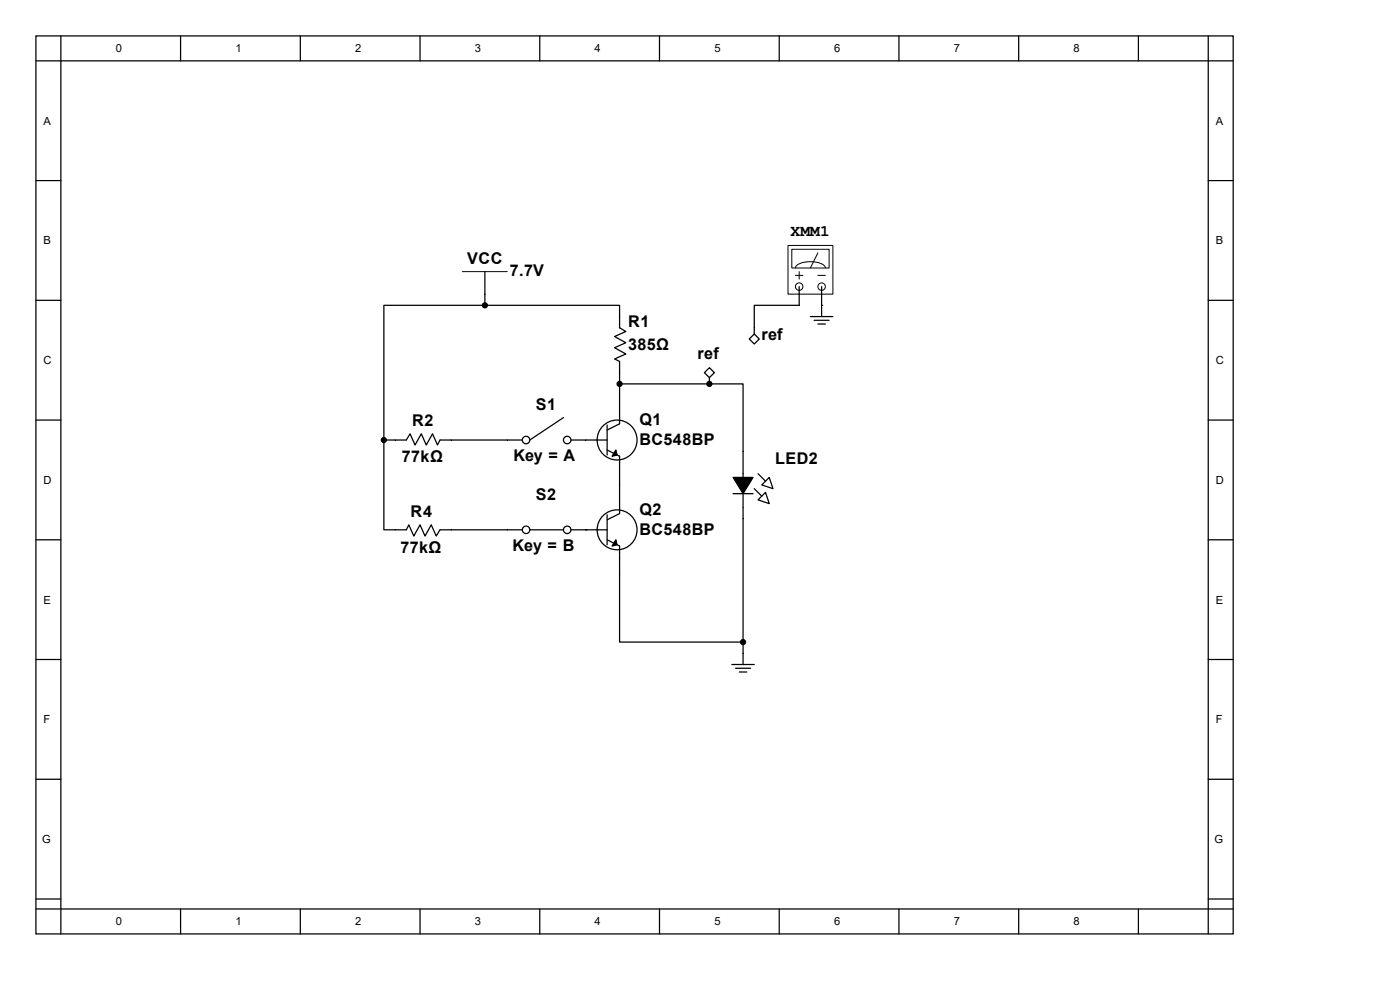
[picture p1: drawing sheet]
<svg xmlns="http://www.w3.org/2000/svg" width="297mm" height="210mm" viewBox="0 0 297 210" stroke-linecap="round" stroke-linejoin="round" font-family="sans-serif">
<g fill="none" stroke="#000" stroke-width=".26">
<path d="M7.6 7.6h254v190.5h-254zM7.6 12.9h254M12.9 7.6v190.5M38.3 7.6v5.3M63.7 7.6v5.3M89.1 7.6v5.3M114.5 7.6v5.3M139.9 7.6v5.3M165.3 7.6v5.3M190.7 7.6v5.3M216.1 7.6v5.3M241.5 7.6v5.3"/>
<path d="M256.3 7.6v190.5M7.6 38.3h5.3M256.3 38.3h5.3M102.9 57.6v4.8M7.6 63.7h5.3M256.3 63.7h5.3M7.6 89.1h5.3M83.8 93.3h2.4l.8-1.3 1.1 2.4 1.3-2.4 1 2.4 1.4-2.4 1 2.4 .5-1.1h2.4M107.6 93.3h3.2M119.5 88.6l-7.1 4.7M121.1 93.3h7.7M128.8 90.2v6.3"/>
<path d="M128.8 95.5l2.6 1.3v12.2l-2.6 1.3M131.4 83.8v6.1l-2.6 1.3M256.3 89.1h5.3M7.6 114.5h5.3M83.8 112.4h2.4l.5-1.1 1.1 2.4 1.3-2.4 1.1 2.4 1.3-2.4 1.1 2.4 .7-1.3h2.4M107.6 112.4h3.2M112.4 112.4h7.1M121.1 112.4h7.7M124.3 112.4h.1M128.8 109.2v6.4M128.8 114.5l2.6 1.3v6.1M256.3 114.5h5.3"/>
<path d="M7.6 139.9h5.3M256.3 139.9h5.3M7.6 165.3h5.3M256.3 165.3h5.3M7.6 190.7h5.3M7.6 192.8h254M38.3 192.8v5.3M63.7 192.8v5.3M89.1 192.8v5.3M114.5 192.8v5.3M139.9 192.8v5.3M165.3 192.8v5.3"/>
<path d="M190.7 192.8v5.3M216.1 192.8v5.3M241.5 192.8v5.3M256.3 190.7h5.3"/>
<circle cx="111.6" cy="93.3" r=".79"/>
<circle cx="120.3" cy="93.3" r=".79"/>
<circle cx="130.9" cy="93.3" r="4.2"/>
<circle cx="111.6" cy="112.4" r=".79"/>
<circle cx="120.3" cy="112.4" r=".79"/>
<circle cx="130.9" cy="112.4" r="4.2"/>
</g>
<path d="M98.1 57.6h9.5" fill="none" stroke="#000" stroke-width=".21"/>
<path d="M130.7 95.5l.2 1-1 .3zM130.7 114.5l.2 1.1-1 .2z" fill="#000" stroke="#000" stroke-width=".26"/>
<path d="M167.2 52.1h9.5v10.3h-9.5z" fill="#fff"/>
<path d="M167.2 52.1h9.5v10.3h-9.5z" fill="none" stroke="#000" stroke-width=".21"/>
<path d="M168 52.9h7.9v4h-7.9z" fill="#fff"/>
<path d="M168 52.9h7.9v4h-7.9zM173.5 53.7l-1.6 3.1" fill="none" stroke="#000" stroke-width=".21"/>
<g fill="#fff" stroke="#000" stroke-width=".21">
<circle cx="169.5" cy="60.8" r=".79"/>
<circle cx="174.3" cy="60.8" r=".79"/>
</g>
<g fill="none" stroke="#000" stroke-width=".26">
<path d="M102.9 64.8h28.5v4.7l1.4 .8-2.4 1.1 2.4 1.3-2.4 1.1 2.4 1.3-2.4 1 1 .6v7.1M102.9 64.8h-21.5v28.5M102.9 62.4v2.4M150.5 78l1.1 1.1-1.1 1-1.1-1zM159 71.9l1-1 1.1 1-1.1 1.1zM169.5 60.8v4h-9.5v6.1M171.9 67.2h4.8M172.7 67.9h3.2M173.5 68.7h1.6M174.3 64.8h.1M174.3 60.8v6.4M81.4 93.3v19.1h2.4"/>
<path d="M81.4 93.3h2.4M95.7 93.3h11.9M131.4 81.4h19.1M150.5 81.4h7.1v59.6M150.5 81.4h.1M150.5 80.1v1.3M95.7 112.4h11.9M155.5 104.7h4.3M160 103.7l1.6 1.6M160.8 106l1.6-1.5 .8 2.3zM160.8 100.5l1.6 1.6M161.6 102.9l1.6-1.6 .8 2.4z"/>
<path d="M131.4 121.9v14.3h26.2M155.3 141h4.7M156.1 141.8h3.1M156.8 142.6h1.6"/>
</g>
<path d="M168.8 56.8a2.4 2.4 0 0 1 2.4-1.3l2.1 .1a2.05 2.05 0 0 1 1.8 1.2M168.8 58.4h1.5M169.5 57.6v1.6M173.5 58.4h1.6" fill="none" stroke="#000" stroke-width=".21"/>
<g fill="#000" stroke="#000" stroke-width=".26">
<path d="M155.5 101.3h4.3l-2.2 3.4z"/>
<circle cx="102.9" cy="64.8" r=".53"/>
<circle cx="81.4" cy="93.3" r=".53"/>
<circle cx="131.4" cy="81.4" r=".53"/>
<circle cx="150.5" cy="81.4" r=".53"/>
<circle cx="157.6" cy="136.2" r=".53"/>
</g>
<g font-size="3.4">
<text x="167.7" y="50.2">XMM1</text>
<text x="99.1" y="56">VCC</text>
<text x="108.2" y="58.6">7.7V</text>
<text x="133.3" y="69.5">R1</text>
<text x="133.3" y="74.3">385Ω</text>
<text x="148" y="76.1">ref</text>
<text x="161.5" y="72.1">ref</text>
<text x="113.7" y="87">S1</text>
<text x="87.4" y="90.4">R2</text>
<text x="135.7" y="90.1">Q1</text>
<text x="135.7" y="94.4">BC548BP</text>
<text x="85.3" y="98">77kΩ</text>
<text x="108.9" y="97.8">Key = A</text>
<text x="164.5" y="98.3">LED2</text>
<text x="113.7" y="106">S2</text>
<text x="87.1" y="109.7">R4</text>
<text x="135.7" y="109.2">Q2</text>
<text x="135.7" y="113.4">BC548BP</text>
<text x="85" y="117.4">77kΩ</text>
<text x="108.8" y="116.8">Key = B</text>
</g>
<g font-size="2.4">
<text x="24.6" y="11.1">0</text>
<text x="50" y="11.1">1</text>
<text x="75.4" y="11.1">2</text>
<text x="100.8" y="11.1">3</text>
<text x="126.2" y="11.1">4</text>
<text x="151.6" y="11.1">5</text>
<text x="177" y="11.1">6</text>
<text x="202.4" y="11.1">7</text>
<text x="227.8" y="11.1">8</text>
<text x="9.2" y="26.5">A</text>
<text x="257.9" y="26.5">A</text>
<text x="9.2" y="51.9">B</text>
<text x="257.9" y="51.9">B</text>
<text x="9.2" y="77.3">C</text>
<text x="257.9" y="77.3">C</text>
<text x="9.2" y="102.7">D</text>
<text x="257.9" y="102.7">D</text>
<text x="9.2" y="128.1">E</text>
<text x="257.9" y="128.1">E</text>
<text x="9.2" y="153.5">F</text>
<text x="257.9" y="153.5">F</text>
<text x="8.9" y="178.9">G</text>
<text x="257.6" y="178.9">G</text>
<text x="24.6" y="196.3">0</text>
<text x="50" y="196.3">1</text>
<text x="75.4" y="196.3">2</text>
<text x="100.8" y="196.3">3</text>
<text x="126.2" y="196.3">4</text>
<text x="151.6" y="196.3">5</text>
<text x="177" y="196.3">6</text>
<text x="202.4" y="196.3">7</text>
<text x="227.8" y="196.3">8</text>
</g>
</svg>
